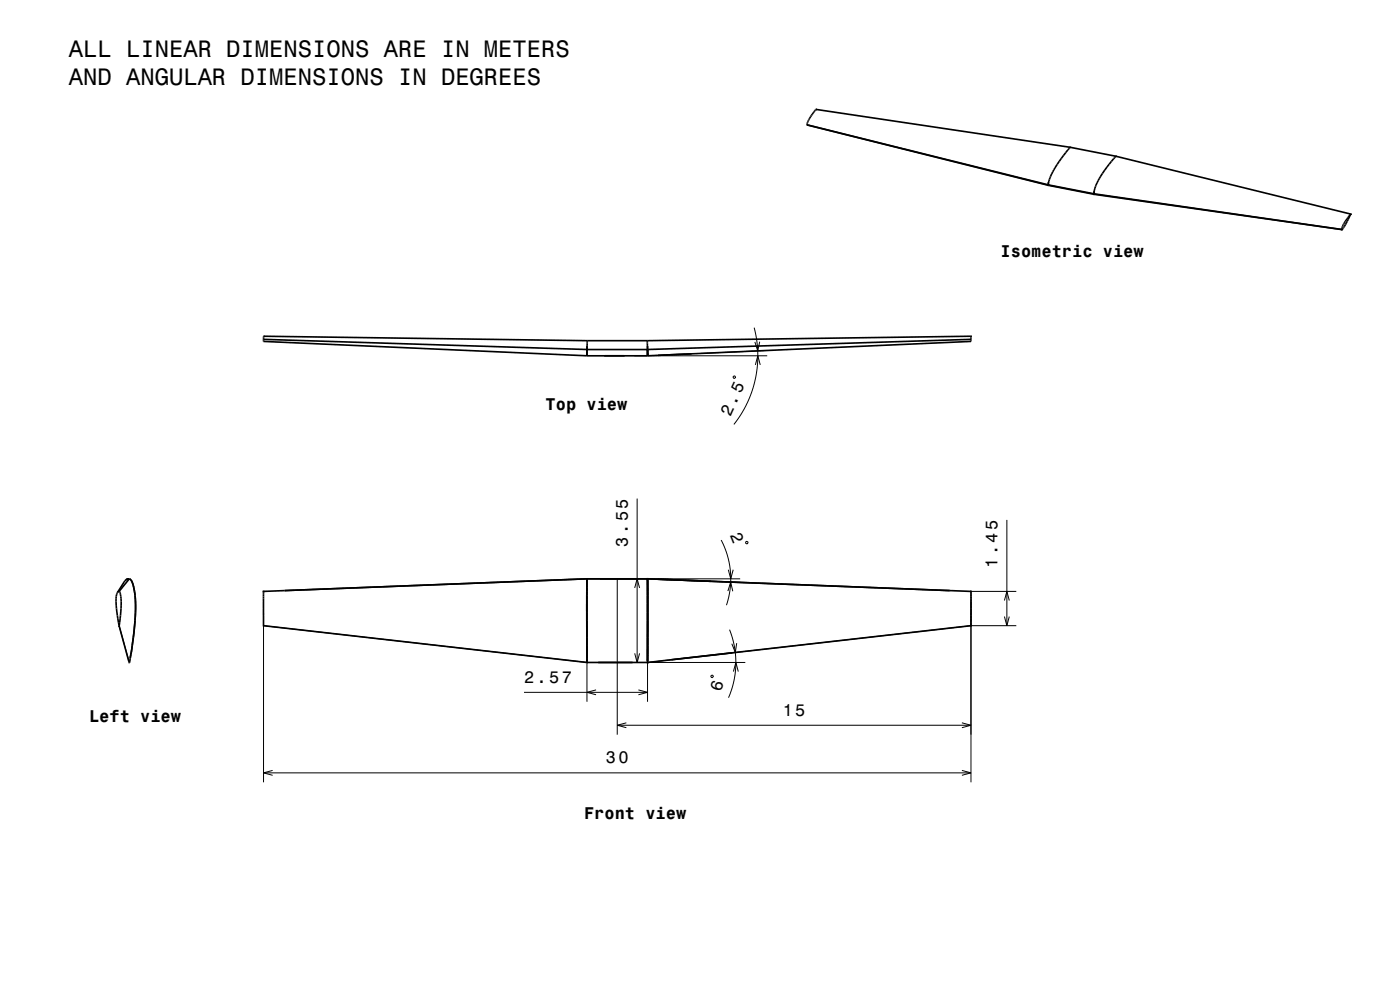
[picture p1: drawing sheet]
<svg xmlns="http://www.w3.org/2000/svg" width="297mm" height="210mm" viewBox="0 0 297 210" stroke-linecap="round" stroke-linejoin="round" font-family="sans-serif">
<g fill="none" stroke="#000" stroke-width=".21">
<path d="M134.5 75.5h28.3M155.6 79.8h.4v.4h-.4zM160 69.5l.5 2.4 .3 2.8-.1 2.5-.4 3-.7 2.6-1 2.6-1.3 2.4-1.6 2.2M160.2 77.4l.6-1.9 .5 1.9M161.2 72.5l-.5 1.9-.6-1.9M162.7 74.3l-14 .7M135.2 105.8v34.7M153 114.6l1.4 3.4 .6 3.5-.1 3.5-.8 3.4M158.3 114.9h.3v.4h-.4zM213.6 110.3v22.4M25.3 132.7l2.1 7.8M55.9 127.5v38.4"/>
<path d="M55.9 132.7l68.6 7.8M124.5 137.2v11.7M130.9 122.8v33M133.2 122.8h2.2M134.6 124.7l.6-1.9 .5 1.9M134.6 138.6l.6 1.9 .5-1.9M135.5 122.8h21.5M137.4 135.4v13.5M150.8 123.3l6.2 .2M154.4 125.4l.6-1.9 .5 1.9M154.5 120.9l.5 1.9 .5-1.9M154.8 133.6l1 3.6 .3 3.8-.4 3.4-1.1 3.6"/>
<path d="M156.3 136.4l-.3 2-.7-1.9M213.1 127.4l.5-1.9 .5 1.9M213.1 130.8l.5 1.9 .5-1.9M215.6 132.7h-9.6l-68.6 7.8M215.6 125.5h-9.6v40.4M111.2 146.9h26.2M126.5 146.3l-2 .6 2 .5M130.9 153.8h75.1M132.9 153.3l-2 .5 2 .6M133.2 140.5h2.2M135.4 146.3l2 .6-2 .5M136.2 140.5h21.9"/>
<path d="M150.8 143.3h.4l.1 .3-.4 .1zM155.6 142.5l.5-2 .5 2M204.1 153.3l1.9 .5-1.9 .6M55.9 163.9h150.1M57.8 163.4l-1.9 .5 1.9 .6M204.1 163.4l1.9 .5-1.9 .6"/>
</g>
<g fill="none" stroke="#000" stroke-width=".35">
<path d="M171.2 26.5l.5-1.3 1.4-2 53.9 8M171.2 26.5h.1M171.2 26.5l51.2 12.7M177.1 28l45.3 11.3M222.4 39.2v.1M222.4 39.2l9.7 1.9M222.4 39.3h.1M222.4 38.6v.6M222.4 39.3l9.8 1.9M222.5 38.6l-.1 .6M227 31.2l9.7 1.9M227 31.2l-2.9 4-1.1 1.9-.5 1.5"/>
<path d="M227 31.2h.1M232.1 41.1l.1 .1M232.1 41.1l52.5 7.6M232.1 40.5v.6M232.1 40.5l.5-1.5 .9-1.7 1.5-2.1 1.7-2.1 49.8 12.3M232.2 41.2h.1M232.2 41.2l52.5 7.5M284.6 48.7h.1M284.7 48.7h.1M286.5 45.4l-1.4 2-.5 1.3M286.5 45.4h.1M286.6 45.4l-1.1 2.1-.8 1.2"/>
<path d="M55.9 72.2h.1M55.9 72v-.7l68.7 1M55.9 72v.4l68.6 3.1M55.9 72l68.6 2.1M124.5 75.5h.1M124.5 75.4v.1M124.5 74.8v.7M124.5 73.4v2.1M124.5 74.2v1M124.5 74.1h12.9M124.5 75.5h12.9M124.5 73.4v.7"/>
<path d="M124.6 72.3l-.1 1.1M124.6 72.3h.1M124.6 72.3h12.7M137.3 72.3l68.7-.9v1l-68.6 3.1M137.3 72.3l.1 1.8M137.3 72.3h.1M137.4 73.4v2.1M137.4 74.2v1.2M137.4 74.9v.5M137.4 75.3v.2M137.4 75.4v.1M137.4 75.5h.1"/>
<path d="M206 72l-68.6 2.1M206 72.2h.1M24.9 125.7l-.2 .8-.1 1.4 .6 4.8M25.2 132.7l2.2 7.8 .4-1.7M25.2 132.7h.1M25.3 125.5l-.4 .2M25.3 125.5l.3 .7 .1 1.7-.4 4.8M26.7 123l-1.8 2.7M26.7 123h.1M27.3 122.8l-.6 .2M27.4 122.8l.4 .2M27.4 122.8l-2.1 2.7"/>
<path d="M27.8 123l.1 .2M27.9 123.2l.2 .5M28 137l-.2 1.8M28.1 123.7l.5 1.9 .2 2.5M28.3 135.2l-.3 1.8M28.5 133.4l-.2 1.8M28.7 129.9l-.2 3.5M28.8 128.1l-.1 1.8M124.5 129.9v1.8M124.5 128.1v1.8M124.5 131.7v1.7M124.5 127.2v.9"/>
<path d="M124.5 126.3v.9M124.5 125.4v.9M124.5 133.4v1.8M124.5 124.6v.8M124.5 135.2v1.8M124.5 124.1v.5M124.5 123.7v.4M124.5 137v1.8M124.5 123.2v.5M124.5 123v.2M124.5 138.8v.8M124.5 139.6v.6"/>
<path d="M124.5 139.6v.7M124.5 122.8v.2zM124.5 122.8l-68.6 2.7v1v6.2l68.6 7.8M124.5 122.8l-64.1 2.5M124.5 122.8v17.7M124.5 122.8h12.9M137.4 122.8v.2zM137.4 139.6v.6M137.4 122.8l64.1 2.5M137.4 122.8v17.7M137.4 139.6v.7M137.4 123v1.6"/>
<path d="M137.4 138.8v.8M137.4 137v1.8M137.4 124.6v.8M137.4 125.4v.9M137.4 126.3v1.8M137.4 129.9v7.1M137.4 128.1v1.8M201.5 125.3l4.5 .2v7.2l-68.6 7.8M124.5 140.5h12.9"/>
</g>
<g fill="#000">
<path d="M55.7 125.3h.4v.3h-.4z" fill-rule="evenodd"/>
<path d="M137.2 122.6h.4v.4h-.4z" fill-rule="evenodd"/>
<path d="M205.8 132.5h.4v.4h-.4z" fill-rule="evenodd"/>
<path d="M205.8 125.3h.4v.3h-.4z" fill-rule="evenodd"/>
<path d="M137.2 140.3h.4v.4h-.4z" fill-rule="evenodd"/>
</g>
<path d="M0 0h297v210h-297" fill="none" stroke="#fff" stroke-width=".21"/>
<g font-size="5">
<text x="14.6" y="12">ALL LINEAR DIMENSIONS ARE IN METERS</text>
<text x="14.6" y="18.1">AND ANGULAR DIMENSIONS IN DEGREES</text>
</g>
<g font-size="3.6">
<text x="212.3" y="54.6">Isometric view</text>
<text x="115.7" y="86.9">Top view</text>
<text x="155" y="88.5" transform="rotate(-66 155 88.5)">2.5</text>
<text x="154.8" y="113.6" transform="rotate(68 154.8 113.6)">2</text>
<text x="133.2" y="115.9" transform="rotate(-90 133.2 115.9)">3.55</text>
<text x="211.6" y="120.5" transform="rotate(-90 211.6 120.5)">1.45</text>
<text x="111.2" y="144.9">2.57</text>
<text x="153" y="146.9" transform="rotate(-75 153 146.9)">6</text>
<text x="18.9" y="153.1">Left view</text>
<text x="166" y="151.8">15</text>
<text x="128.5" y="161.9">30</text>
<text x="123.9" y="173.7">Front view</text>
</g>
</svg>
